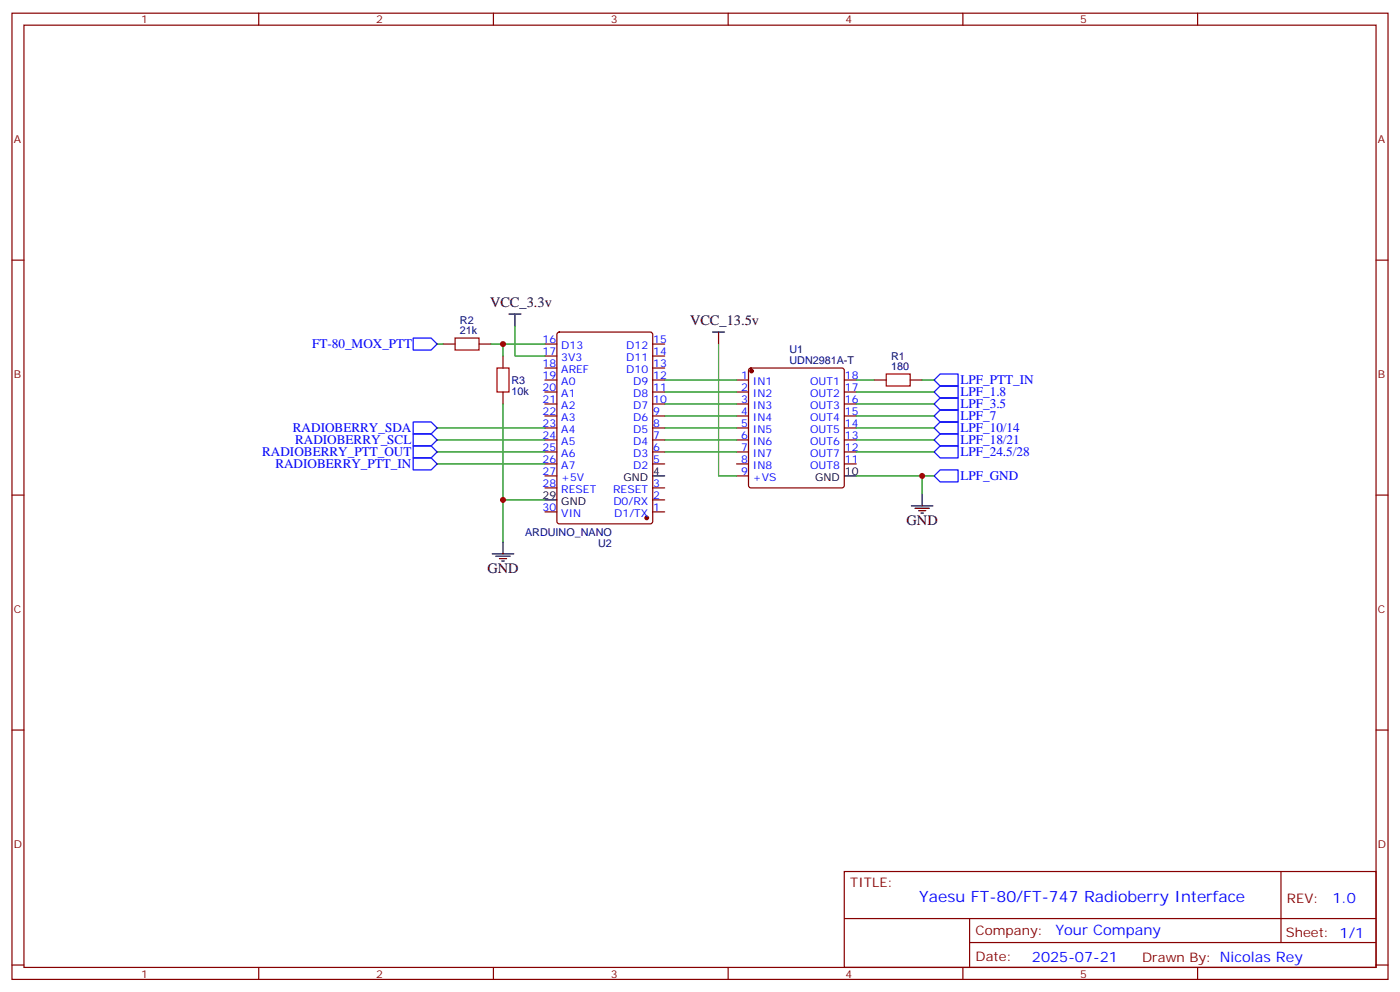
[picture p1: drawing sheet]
<svg xmlns="http://www.w3.org/2000/svg" width="412mm" height="292mm" viewBox="0 0 412 292" stroke-linecap="round" stroke-linejoin="round" font-family="sans-serif">
<g fill="none" stroke="#870000" stroke-width=".35">
<path d="M3.5 3.9h405.4v284.3h-405.4zM7.1 7.4h398.2v277.3h-398.2zM76.2 3.9v3.5M145.3 3.9v3.5M214.5 3.9v3.5M283.6 3.9v3.5M352.8 3.9v3.5M3.5 76.6h3.6M405.3 76.6h3.6M164.3 97.9l.4-.2h26.9l.6 .5 .1 55.3-.5 .6-27.1 .1-.6-.5-.1-55.3zM130.5 101.2h3.6M141.1 101.2h3.5"/>
<path d="M148.2 104.8v3.5M148.2 115.4v3.5M160.5 111.8h3.5M160.5 115.4h3.5M160.5 118.9h3.5M160.5 108.3h3.5M160.5 104.8h3.5M160.5 101.2h3.5M192.3 111.8h3.5M192.3 115.4h3.5M192.3 118.9h3.5M192.3 108.3h3.5"/>
<path d="M192.3 104.8h3.5M192.3 101.2h3.5M217 111.8h3.5M217 115.4h3.5M217 118.9h3.5M220.7 108.5l.5-.2h26.8l.5 .2 .2 .5v33.9l-.2 .5-.5 .2h-26.8l-.5-.3-.2-.4v-33.9zM248.7 111.8h3.5M248.7 115.4h3.5M248.7 118.9h3.5M257.5 111.8h3.6M268.1 111.8h3.5M160.5 122.4h3.5"/>
<path d="M160.5 125.9h3.5M160.5 129.5h3.5M160.5 133h3.5M160.5 136.5h3.5M192.3 122.4h3.5M192.3 125.9h3.5M192.3 129.5h3.5M192.3 133h3.5M192.3 136.5h3.5M217 122.4h3.5M217 125.9h3.5M217 129.5h3.5"/>
<path d="M217 133h3.5M217 136.5h3.5M248.7 122.4h3.5M248.7 125.9h3.5M248.7 129.5h3.5M248.7 133h3.5M248.7 136.5h3.5M3.5 145.7h3.6M160.5 140.1h3.5M160.5 150.6h3.5M160.5 143.6h3.5M192.3 150.6h3.5"/>
<path d="M192.3 147.1h3.5M192.3 143.6h3.5M217 140.1h3.5M405.3 145.7h3.6M3.5 214.8h3.6M405.3 214.8h3.6M248.7 256.5h156.6v28.2h-156.6zM377.3 256.5v20.9M248.7 270.3h156.5M285.6 277.4h119.6M285.6 270.3v14.1M3.5 284h3.6"/>
<path d="M76.2 284.7v3.5M145.3 284.7v3.5M214.5 284.7v3.5M283.6 284.7v3.5M352.8 284.7v3.5M405.3 284h3.6"/>
</g>
<g fill="#870000" stroke="#870000" stroke-width=".35">
<circle cx="221.4" cy="109.2" r=".53"/>
<circle cx="190.5" cy="152.4" r=".53"/>
</g>
<g fill="none" stroke="#000" stroke-width=".35">
<path d="M149.9 92.4h3.6M151.7 92.4v3.6M209.9 97.7h3.5M211.7 97.7v3.5M148.2 159.5v3.5M160.5 147.1h3.5M192.3 140.1h3.5M248.7 140.1h3.5M268.5 148.9h6.3M269.5 149.6h4.3M270.6 150.3h2.1M271.3 151h.7"/>
<path d="M271.6 145.3v3.6M145 163h6.3M146 163.7h4.3M147.1 164.4h2.1M147.8 165.1h.7"/>
</g>
<path d="M134.1 99.5h7v3.5h-7zM146.4 108.3h3.5v7.1h-3.5zM261.1 110.1h7v3.5h-7z" fill="none" stroke="#a10000" stroke-width=".35"/>
<g fill="none" stroke="#008700" stroke-width=".35">
<path d="M151.7 96v8.8h8.8M128.8 101.2h1.7M144.6 101.2h3.6v3.6M148.2 101.2h12.3M148.2 118.9v28.2M195.8 118.9h21.2M195.8 115.4h21.2M195.8 111.8h21.2M211.7 101.2v38.9h5.3M252.2 118.9h23M252.2 115.4h23M252.2 111.8h5.3"/>
<path d="M271.6 111.8h3.6M128.8 133h31.7M128.8 129.5h31.7M128.8 125.9h31.7M128.8 136.5h31.7M195.8 133h21.2M195.8 129.5h21.2M195.8 125.9h21.2M195.8 122.4h21.2M252.2 133h23M252.2 129.5h23M252.2 125.9h23"/>
<path d="M252.2 122.4h23M160.5 147.1h-12.3v12.4M252.2 140.1h23M271.6 140.1v5.2"/>
</g>
<g fill="none" stroke="#00f" stroke-width=".35">
<path d="M121.7 99.5h5.3l1.8 1.7-1.8 1.8h-5.3zM275.2 111.8l1.7-1.7h5.3v3.5h-5.3zM275.2 115.4l1.7-1.8h5.3v3.5h-5.3zM275.2 118.9l1.7-1.8h5.3v3.5h-5.3zM121.7 124.2h5.3l1.8 1.7-1.8 1.8h-5.3zM121.7 127.7h5.3l1.8 1.8-1.8 1.7h-5.3zM121.7 131.2h5.3l1.8 1.8-1.8 1.8h-5.3zM121.7 134.8h5.3l1.8 1.7-1.8 1.8h-5.3zM275.2 122.4l1.7-1.8h5.3v3.6h-5.3zM275.2 125.9l1.7-1.7h5.3v3.5h-5.3zM275.2 129.5l1.7-1.8h5.3v3.5h-5.3zM275.2 133l1.7-1.8h5.3v3.6h-5.3z"/>
<path d="M275.2 140.1l1.7-1.8h5.3v3.5h-5.3z"/>
</g>
<g fill="#c00">
<circle cx="271.6" cy="140.1" r=".88"/>
<circle cx="148.2" cy="101.2" r=".88"/>
<circle cx="148.2" cy="147.1" r=".88"/>
</g>
<text font-size="4.6" fill="#00f" x="270.8" y="265.5">Yaesu FT-80/FT-747 Radioberry Interface</text>
<g font-size="4.2">
<text x="144.3" y="90.3">VCC_3.3v</text>
<text x="203.3" y="95.6">VCC_13.5v</text>
<text x="267.1" y="154.5">GND</text>
<text x="143.6" y="168.6">GND</text>
</g>
<g font-size="4.2" fill="#00f">
<text x="392.5" y="265.7">1.0</text>
<text x="310.9" y="275.3">Your Company</text>
<text x="304" y="283.1">2025-07-21</text>
</g>
<g font-size="3.9" fill="#00f">
<text x="91.9" y="102.5">FT-80_MOX_PTT</text>
<text x="282.9" y="113.1">LPF_PTT_IN</text>
<text x="282.9" y="116.6">LPF_1.8</text>
<text x="282.9" y="120.2">LPF_3.5</text>
<text x="282.9" y="123.7">LPF_7</text>
<text x="86.3" y="127.2">RADIOBERRY_SDA</text>
<text x="86.9" y="130.7">RADIOBERRY_SCL</text>
<text x="282.9" y="127.2">LPF_10/14</text>
<text x="282.9" y="130.7">LPF_18/21</text>
<text x="77.2" y="134.2">RADIOBERRY_PTT_OUT</text>
<text x="81.1" y="137.8">RADIOBERRY_PTT_IN</text>
<text x="282.9" y="134.3">LPF_24.5/28</text>
<text x="282.9" y="141.3">LPF_GND</text>
</g>
<g font-size="3.9" fill="#800">
<text x="250.5" y="261.1">TITLE:</text>
<text x="379.1" y="265.7">REV:</text>
<text x="287.4" y="275.3">Company:</text>
<text x="378.7" y="275.9">Sheet: 1/1</text>
<text x="287.4" y="282.9">Date:</text>
<text x="336.4" y="283">Drawn By: Nicolas Rey</text>
</g>
<g font-size="3.2" fill="#800">
<text x="41.6" y="6.9">1</text>
<text x="110.8" y="6.9">2</text>
<text x="179.9" y="6.9">3</text>
<text x="249.1" y="6.9">4</text>
<text x="318.2" y="6.9">5</text>
<text x="4.1" y="42">A</text>
<text x="405.9" y="42">A</text>
<text x="4.1" y="111.1">B</text>
<text x="405.9" y="111.1">B</text>
<text x="4.1" y="180.3">C</text>
<text x="405.9" y="180.3">C</text>
<text x="4.1" y="249.4">D</text>
<text x="405.9" y="249.4">D</text>
<text x="41.6" y="287.7">1</text>
<text x="110.8" y="287.7">2</text>
<text x="179.9" y="287.7">3</text>
<text x="249.1" y="287.7">4</text>
<text x="318.2" y="287.7">5</text>
</g>
<g font-size="3.2" fill="#000080">
<text x="135.5" y="95.2">R2</text>
<text x="135.5" y="98.4">21k</text>
<text x="232.6" y="107.1">UDN2981A-T</text>
<text x="232.6" y="103.9">U1</text>
<text x="262.5" y="105.8">R1</text>
<text x="150.6" y="113">R3</text>
<text x="262.5" y="109">180</text>
<text x="150.6" y="116.2">10k</text>
<text x="154.7" y="157.9">ARDUINO_NANO</text>
<text x="176.2" y="161">U2</text>
</g>
<g font-size="3.2" fill="#00f">
<text x="159.8" y="100.9">16</text>
<text x="192.4" y="100.9">15</text>
<text x="159.8" y="104.4">17</text>
<text x="159.8" y="107.9">18</text>
<text x="165.3" y="102.7">D13</text>
<text x="165.3" y="106.2">3V3</text>
<text x="184.5" y="106.2">D11</text>
<text x="184.5" y="102.7">D12</text>
<text x="192.4" y="107.9">13</text>
<text x="192.4" y="104.4">14</text>
<text x="159.8" y="111.5">19</text>
<text x="165.3" y="109.7">AREF</text>
<text x="165.3" y="113.2">A0</text>
<text x="184.5" y="109.7">D10</text>
<text x="186.5" y="113.2">D9</text>
<text x="192.4" y="111.5">12</text>
<text x="218.3" y="111.5">1</text>
<text x="221.8" y="113.2">IN1</text>
<text x="238.6" y="113.2">OUT1</text>
<text x="248.9" y="111.5">18</text>
<text x="159.8" y="115">20</text>
<text x="159.8" y="118.5">21</text>
<text x="165.3" y="116.8">A1</text>
<text x="186.5" y="116.8">D8</text>
<text x="192.4" y="118.5">10</text>
<text x="192.4" y="115">11</text>
<text x="218.3" y="115">2</text>
<text x="218.3" y="118.5">3</text>
<text x="221.8" y="116.8">IN2</text>
<text x="238.6" y="116.8">OUT2</text>
<text x="248.9" y="118.5">16</text>
<text x="248.9" y="115">17</text>
<text x="159.8" y="122.1">22</text>
<text x="159.8" y="125.6">23</text>
<text x="165.3" y="120.3">A2</text>
<text x="165.3" y="123.8">A3</text>
<text x="186.5" y="123.8">D6</text>
<text x="186.5" y="120.3">D7</text>
<text x="192.4" y="125.6">8</text>
<text x="192.4" y="122.1">9</text>
<text x="218.3" y="122.1">4</text>
<text x="218.3" y="125.6">5</text>
<text x="221.8" y="120.3">IN3</text>
<text x="221.8" y="123.8">IN4</text>
<text x="238.6" y="123.8">OUT4</text>
<text x="238.6" y="120.3">OUT3</text>
<text x="248.9" y="125.6">14</text>
<text x="248.9" y="122.1">15</text>
<text x="159.8" y="129.1">24</text>
<text x="165.3" y="127.4">A4</text>
<text x="165.3" y="130.9">A5</text>
<text x="186.5" y="130.9">D4</text>
<text x="186.5" y="127.4">D5</text>
<text x="192.4" y="129.1">7</text>
<text x="218.3" y="129.1">6</text>
<text x="221.8" y="127.4">IN5</text>
<text x="221.8" y="130.9">IN6</text>
<text x="238.6" y="130.9">OUT6</text>
<text x="238.6" y="127.4">OUT5</text>
<text x="248.9" y="129.1">13</text>
<text x="159.8" y="132.6">25</text>
<text x="159.8" y="136.2">26</text>
<text x="165.3" y="134.4">A6</text>
<text x="165.3" y="137.9">A7</text>
<text x="186.5" y="137.9">D2</text>
<text x="186.5" y="134.4">D3</text>
<text x="192.4" y="136.2">5</text>
<text x="192.4" y="132.6">6</text>
<text x="218.3" y="132.6">7</text>
<text x="218.3" y="136.2">8</text>
<text x="221.8" y="134.4">IN7</text>
<text x="221.8" y="137.9">IN8</text>
<text x="238.6" y="137.9">OUT8</text>
<text x="238.6" y="134.4">OUT7</text>
<text x="248.9" y="136.2">11</text>
<text x="248.9" y="132.6">12</text>
<text x="159.8" y="139.7">27</text>
<text x="159.8" y="143.2">28</text>
<text x="165.3" y="141.5">+5V</text>
<text x="192.4" y="143.2">3</text>
<text x="218.3" y="139.7">9</text>
<text x="221.8" y="141.5">+VS</text>
<text x="165.3" y="145">RESET</text>
<text x="180.6" y="145">RESET</text>
<text x="180.7" y="148.5">D0/RX</text>
<text x="192.4" y="146.8">2</text>
<text x="159.8" y="150.3">30</text>
<text x="165.3" y="152">VIN</text>
<text x="180.9" y="152">D1/TX</text>
<text x="192.4" y="150.3">1</text>
</g>
<g font-size="3.2">
<text x="183.7" y="141.5">GND</text>
<text x="192.4" y="139.7">4</text>
<text x="240.1" y="141.5">GND</text>
<text x="248.9" y="139.7">10</text>
<text x="159.8" y="146.8">29</text>
<text x="165.3" y="148.5">GND</text>
</g>
</svg>
